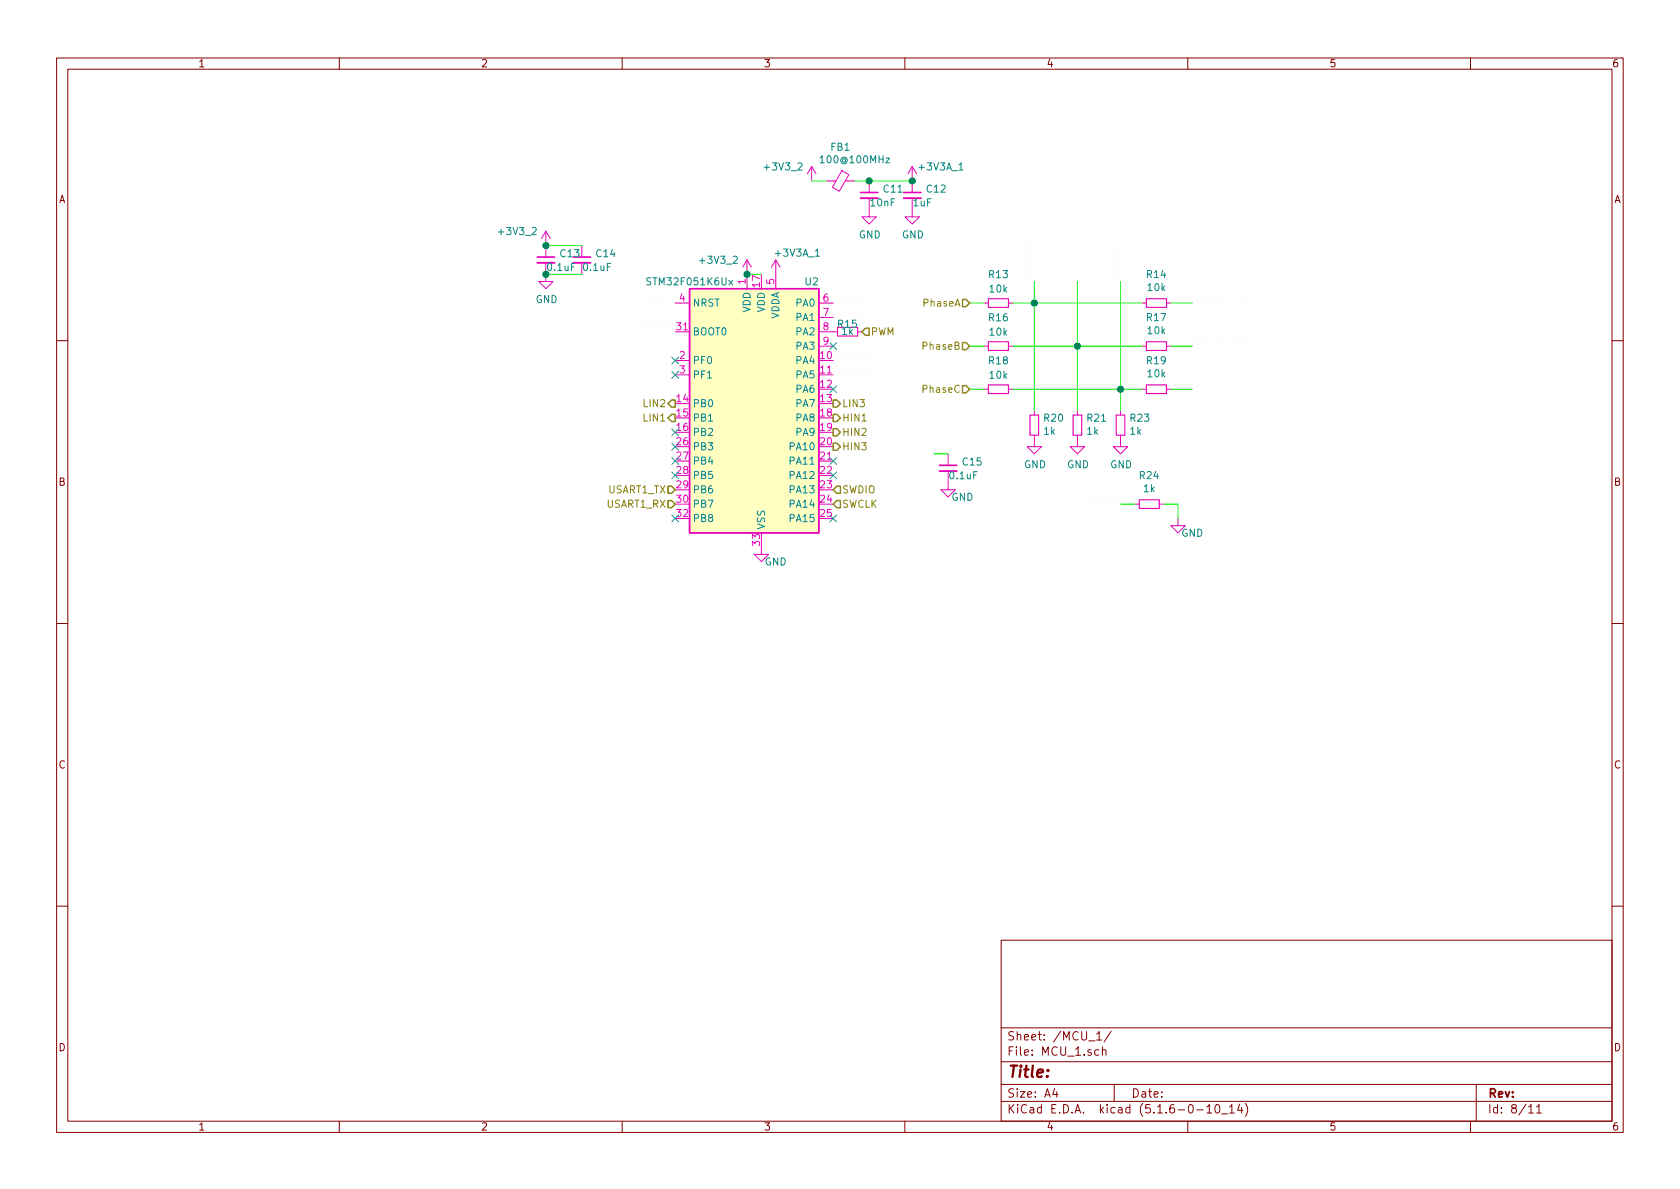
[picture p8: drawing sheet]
<svg xmlns="http://www.w3.org/2000/svg" width="297mm" height="210mm" viewBox="0 0 297 210" stroke-linecap="round" stroke-linejoin="round" font-family="sans-serif">
<g fill="none" stroke="#840000" stroke-width=".18">
<path d="M10 10.3h277v189.9h-277zM12 12.2h273v186.1h-273zM60 10.3v1.9M110 10.3v1.9M160 10.3v1.9M210 10.3v1.9M260 10.3v1.9M10 60.2h2M285 60.2h2M10 110.3h2M285 110.3h2M10 160.2h2"/>
<path d="M177 166.3h108v32h-108zM285 160.2h2M60 198.3v1.9M110 198.3v1.9M160 198.3v1.9M177 194.8h108M177 191.8h108M177 187.8h108M177 181.8h108M186.5 192.5l-.4 1h1M186.8 193v1M192.5 184.1h1.1"/>
<path d="M193.9 182.8l.4-.4v1.5M193.9 183.9h.9M194.3 185.7l-.5-.1-.3 .3 .1 .6 .2 .1 .5-.1M194.9 185.7h.1a.37 .37 0 0 1 .6 .1v.8M194.9 185.1v1.5M196.5 182.3l-1.3 2M197 191.8v3M210 198.3v1.9M211.6 196.3h1.2M213.4 195.8l.4-.5v1.5M213.4 196.8h.8M215 195.4l.3-.1a.94 .94 0 0 1 0 1.5 .8 .8 0 0 1-.6-.6 .8 .8 0 0 1 .3-.8z"/>
<path d="M216 197h1.1M217.4 195.8l.4-.5v1.5M217.4 196.8h.8M219.2 195.2l-.4 1.1h.9M219.5 195.8v1M220.2 195.1a1.71 1.71 0 0 1 0 2.3M260 198.3v1.9M261 191.8v6.5M270.3 195.8l.4-.5v1.5M270.3 196.8h.8M271.7 195.8l.4-.5v1.5M271.7 196.8h.8"/>
</g>
<g fill="none" stroke="#e900bb" stroke-width=".18">
<path d="M143.5 29.5l-.8 1.2M143.5 29.5v2.5M143.5 29.5l.8 1.2M146 32h1.8M148.9 30.2l1.2 .7-1.7 2.9-1.2-.7zM149.5 32h1.6M153.7 37.1v1.2h1.2l-1.2 1.3-1.3-1.3h1.3M153.7 32v2M161.3 37.1v1.2h1.3l-1.3 1.3-1.3-1.3h1.3M161.3 29.5l-.8 1.2M161.3 29.5v4.5M161.3 29.5l.8 1.2"/>
<path d="M96.5 48.5v1.3h1.3l-1.3 1.2-1.3-1.2h1.3M96.5 40.9l-.7 1.3M96.5 40.9v4.6M96.5 40.9l.8 1.3M102.9 43.4v2.1M119.4 53.6h2.5M132.1 46l-.8 1.2M132.1 46v5M132.1 46l.7 1.2M137.2 46v5M137.2 46l-.8 1.2M137.2 46l.7 1.2"/>
<path d="M144.8 53.6h2.5M144.8 56.1h2.5M144.8 58.7h3.3M151.6 58.7h.8M174 53.6h.8M178.3 53.6h.8M201.9 53.6h.8M206.2 53.6h.8M119.4 63.7h2.5M119.4 66.3h2.5M144.8 61.2h2.5M174 61.2h.8"/>
<path d="M174 68.8h.8M178.3 61.2h.8M178.3 68.8h.8M182.9 77v2h1.2l-1.2 1.3-1.3-1.3h1.3M182.9 72.6v.8M190.5 77v2h1.3l-1.3 1.3-1.3-1.3h1.3M190.5 72.6v.8M198.1 77v2h1.3l-1.3 1.3-1.3-1.3h1.3M198.1 72.6v.8M201.9 61.2h.8M201.9 68.8h.8M206.2 61.2h.8"/>
<path d="M206.2 68.8h.8M134.6 96.8v1.2h1.3l-1.3 1.3-1.3-1.3h1.3M167.6 85.3v1.3h1.3l-1.3 1.3-1.2-1.3h1.2M167.6 80.3v2M200.7 89.1h.7M205 89.1h.7M208.3 91.7v1.3h1.2l-1.2 1.2-1.3-1.2h1.3"/>
</g>
<path d="M152.1 35h3.1M159.8 35h3M95 46.5h3M101.3 46.5h3.1M166.1 83.3h3.1" fill="none" stroke="#e900bb" stroke-width=".33"/>
<path d="M152.1 34h3.1M159.8 34h3M95 45.5h3M101.3 45.5h3.1M166.1 82.3h3.1" fill="none" stroke="#e900bb" stroke-width=".3"/>
<path d="M121.9 51h22.9v43.2h-22.9z" fill="#ffffc2" stroke="#ffffc2" stroke-width=".18"/>
<path d="M121.9 51h22.9v43.2h-22.9z" fill="none" stroke="#e900bb" stroke-width=".25"/>
<path d="M145 27.9l.4-.4v1.3M145 28.8h.7M169.6 30.1h.7M128.9 49.5l.6 .9M129.5 49.5l-.6 .9M144.2 45.3h.7" fill="none" stroke="#008484" stroke-width=".18"/>
<path d="M148.1 57.9h3.5v1.5h-3.5zM174.8 52.8h3.5v1.6h-3.5zM202.7 52.8h3.5v1.6h-3.5zM174.8 60.4h3.5v1.6h-3.5zM174.8 68.1h3.5v1.5h-3.5zM182.1 73.4h1.5v3.6h-1.5zM189.7 73.4h1.6v3.6h-1.6zM197.4 73.4h1.5v3.6h-1.5zM202.7 68.1h3.5v1.5h-3.5zM202.7 60.4h3.5v1.6h-3.5zM201.4 88.4h3.6v1.5h-3.6z" fill="none" stroke="#e900bb" stroke-width=".2"/>
<g fill="none" stroke="#00f200" stroke-width=".18">
<path d="M143.5 32h2.5M151.1 32h10.2M96.5 43.4h6.4M96.5 48.5h6.4M132.1 48.5h2.5M171.4 53.6h2.6M179.1 53.6h22.8M182.9 49.8v22.8M190.5 49.8v22.8M198.1 49.8v22.8M207 53.6h3.8M171.4 68.8h2.6"/>
<path d="M171.4 61.2h2.6M179.1 68.8h22.8M179.1 61.2h22.8M207 68.8h3.8M207 61.2h3.8M165.1 80.3h2.5M198.1 89.1h2.6M205.7 89.1h2.6v2.6"/>
</g>
<g fill="none" stroke="#848400" stroke-width=".25">
<path d="M153 58h.7v1.3h-.7l-.6-.6zM170.2 53h.6l.6 .6-.6 .6h-.6zM118.1 71.4l.6-.7h.7v1.3h-.7zM118.7 73.3h.7v1.2h-.7l-.6-.6zM147.3 70.7h.7l.6 .7-.6 .6h-.7zM147.3 78.4h.7l.6 .6-.6 .6h-.7zM147.3 75.8h.7l.6 .6-.6 .7h-.7zM147.3 73.3h.7l.6 .6-.6 .6h-.7zM170.2 60.6h.6l.6 .6-.6 .6h-.6zM170.2 68.2h.6l.6 .6-.6 .7h-.6zM118.1 86h.6l.7 .6-.7 .6h-.6zM118.1 88.5h.6l.7 .6-.7 .7h-.6z"/>
<path d="M148 88.5h.6v1.3h-.6l-.7-.7zM148 86h.6v1.2h-.6l-.7-.6z"/>
</g>
<g fill="#008400" stroke="#008400" stroke-width=".25">
<circle cx="182.9" cy="53.6" r=".51"/>
<circle cx="161.3" cy="32" r=".51"/>
<circle cx="190.5" cy="61.2" r=".51"/>
<circle cx="153.7" cy="32" r=".51"/>
<circle cx="198.1" cy="68.8" r=".51"/>
<circle cx="96.5" cy="43.4" r=".51"/>
<circle cx="96.5" cy="48.5" r=".51"/>
<circle cx="132.1" cy="48.5" r=".51"/>
</g>
<g fill="none" stroke="#0481ff" stroke-width=".18">
<path d="M118.8 63.1l1.2 1.3M118.8 65.7l1.2 1.2M118.8 78.4l1.2 1.2M118.8 75.8l1.2 1.3M120 63.1l-1.2 1.3M120 65.7l-1.2 1.2M120 78.4l-1.2 1.2M120 75.8l-1.2 1.3M146.7 68.2l1.2 1.2M146.7 60.6l1.2 1.2M147.9 68.2l-1.2 1.2M147.9 60.6l-1.2 1.2"/>
<path d="M118.8 83.5l1.2 1.2M118.8 80.9l1.2 1.2M118.8 91.1l1.2 1.2M120 83.5l-1.2 1.2M120 80.9l-1.2 1.2M120 91.1l-1.2 1.2M146.7 91.1l1.2 1.2M146.7 83.5l1.2 1.2M146.7 80.9l1.2 1.2M147.9 91.1l-1.2 1.2M147.9 83.5l-1.2 1.2M147.9 80.9l-1.2 1.2"/>
</g>
<text font-size="2.8" fill="#840000" x="178" y="190.5">Title:</text>
<g font-size="2.1" fill="#840000">
<text x="178" y="184">Sheet: /MCU_1/</text>
<text x="178" y="186.7">File: MCU_1.sch</text>
<text x="178" y="196.9">KiCad E.D.A. kicad (5.1.6-0-10_14)</text>
<text x="178" y="194.1">Size: A4</text>
<text x="200" y="194.1">Date:</text>
<text x="263" y="194.1">Rev:</text>
<text x="263" y="196.9">Id: 8/11</text>
</g>
<g font-size="1.8" fill="#840000">
<text x="35" y="11.9">1</text>
<text x="85" y="11.9">2</text>
<text x="135" y="11.9">3</text>
<text x="185" y="11.9">4</text>
<text x="235" y="11.9">5</text>
<text x="285" y="11.9">6</text>
<text x="10.4" y="35.9">A</text>
<text x="285.4" y="35.9">A</text>
<text x="10.4" y="85.9">B</text>
<text x="285.4" y="85.9">B</text>
<text x="10.4" y="135.9">C</text>
<text x="285.4" y="135.9">C</text>
<text x="10.4" y="185.9">D</text>
<text x="285.4" y="185.9">D</text>
<text x="35" y="199.9">1</text>
<text x="85" y="199.9">2</text>
<text x="135" y="199.9">3</text>
<text x="185" y="199.9">4</text>
<text x="235" y="199.9">5</text>
<text x="285" y="199.9">6</text>
</g>
<g font-size="1.8" fill="#008484">
<text x="145.5" y="28.9">100@100MHz</text>
<text x="146.9" y="26.7">FB1</text>
<text x="135.4" y="30.1">+3V3_2</text>
<text x="156.3" y="34.1">C11</text>
<text x="162.7" y="30.1">+3V3A_1</text>
<text x="163.9" y="34.1">C12</text>
<text x="88.4" y="41.6">+3V3_2</text>
<text x="154" y="36.5">10nF</text>
<text x="161.5" y="36.5">1uF</text>
<text x="96.9" y="47.9">0.1uF</text>
<text x="99.1" y="45.5">C13</text>
<text x="103.3" y="47.9">0.1uF</text>
<text x="105.5" y="45.5">C14</text>
<text x="123.9" y="46.7">+3V3_2</text>
<text x="137.3" y="45.4">+3V3A_1</text>
<text x="151.8" y="42.2">GND</text>
<text x="159.5" y="42.2">GND</text>
<text x="94.7" y="53.6">GND</text>
<text x="114.8" y="50.5">STM32F051K6Ux</text>
<text x="142.4" y="50.5">U2</text>
<text x="174.9" y="49.2">R13</text>
<text x="175.1" y="51.7">10k</text>
<text x="202.8" y="49.2">R14</text>
<text x="203" y="51.5">10k</text>
<text x="122.4" y="59.3">BOOT0</text>
<text x="122.4" y="54.2">NRST</text>
<text x="132.7" y="55.3" transform="rotate(-90 132.7 55.3)">VDD</text>
<text x="135.3" y="55.3" transform="rotate(-90 135.3 55.3)">VDD</text>
<text x="137.8" y="56.6" transform="rotate(-90 137.8 56.6)">VDDA</text>
<text x="140.8" y="54.2">PA0</text>
<text x="140.8" y="56.8">PA1</text>
<text x="140.8" y="59.3">PA2</text>
<text x="148.2" y="58">R15</text>
<text x="148.9" y="59.2">1k</text>
<text x="174.9" y="56.8">R16</text>
<text x="175.1" y="59.4">10k</text>
<text x="202.8" y="56.8">R17</text>
<text x="203" y="59.1">10k</text>
<text x="122.4" y="64.4">PF0</text>
<text x="140.8" y="64.4">PA4</text>
<text x="140.8" y="61.8">PA3</text>
<text x="174.9" y="64.4">R18</text>
<text x="202.8" y="64.4">R19</text>
<text x="122.4" y="66.9">PF1</text>
<text x="140.8" y="66.9">PA5</text>
<text x="140.8" y="69.5">PA6</text>
<text x="175.1" y="67">10k</text>
<text x="203" y="66.7">10k</text>
<text x="122.4" y="72">PB0</text>
<text x="122.4" y="74.5">PB1</text>
<text x="122.4" y="77.1">PB2</text>
<text x="140.8" y="72">PA7</text>
<text x="140.8" y="74.5">PA8</text>
<text x="140.8" y="77.1">PA9</text>
<text x="184.6" y="76.9">1k</text>
<text x="184.7" y="74.6">R20</text>
<text x="192.2" y="76.9">1k</text>
<text x="192.3" y="74.6">R21</text>
<text x="199.8" y="76.9">1k</text>
<text x="199.9" y="74.6">R23</text>
<text x="122.4" y="79.6">PB3</text>
<text x="122.4" y="82.2">PB4</text>
<text x="139.9" y="79.6">PA10</text>
<text x="139.9" y="82.2">PA11</text>
<text x="170.3" y="82.3">C15</text>
<text x="181.1" y="82.8">GND</text>
<text x="188.7" y="82.8">GND</text>
<text x="196.3" y="82.8">GND</text>
<text x="122.4" y="84.7">PB5</text>
<text x="122.4" y="87.2">PB6</text>
<text x="122.4" y="89.8">PB7</text>
<text x="139.9" y="84.7">PA12</text>
<text x="139.9" y="87.2">PA13</text>
<text x="139.9" y="89.8">PA14</text>
<text x="168" y="84.8">0.1uF</text>
<text x="168.2" y="88.6">GND</text>
<text x="201.5" y="84.7">R24</text>
<text x="202.2" y="87">1k</text>
<text x="122.4" y="92.3">PB8</text>
<text x="135.3" y="93.7" transform="rotate(-90 135.3 93.7)">VSS</text>
<text x="139.9" y="92.3">PA15</text>
<text x="208.9" y="94.9">GND</text>
<text x="135.2" y="100">GND</text>
</g>
<g font-size="1.8" fill="#fcfcfc">
<text x="114.6" y="53.3">NRST 4</text>
<text x="145.6" y="53.3">6 SenseC</text>
<text x="182.6" y="49.8" transform="rotate(-90 182.6 49.8)">SenseA</text>
<text x="190.2" y="49.8" transform="rotate(-90 190.2 49.8)">SenseB</text>
<text x="197.9" y="49.8" transform="rotate(-90 197.9 49.8)">SenseC</text>
<text x="210.8" y="53.3">SenseCOM</text>
<text x="113.3" y="58.4">BOOT0</text>
<text x="145.6" y="55.9">7 SenseCOM</text>
<text x="145.1" y="63.5">10SenseB</text>
<text x="210.8" y="61">SenseCOM</text>
<text x="145.1" y="66">11SenseA</text>
<text x="210.8" y="68.6">SenseCOM</text>
<text x="160.3" y="80">NRST</text>
<text x="192" y="88.9">BOOT0</text>
</g>
<g font-size="1.8" fill="#e900bb">
<text x="131.8" y="50.3" transform="rotate(-90 131.8 50.3)">1</text>
<text x="134.4" y="50.7" transform="rotate(-90 134.4 50.7)">17</text>
<text x="136.9" y="50.3" transform="rotate(-90 136.9 50.3)">5</text>
<text x="119.7" y="58.4">31</text>
<text x="145.6" y="58.4">8</text>
<text x="120.2" y="63.5">2</text>
<text x="145.6" y="61">9</text>
<text x="119.7" y="71.1">14</text>
<text x="120.2" y="66">3</text>
<text x="145.1" y="68.6">12</text>
<text x="145.1" y="71.1">13</text>
<text x="119.7" y="73.7">15</text>
<text x="119.7" y="76.2">16</text>
<text x="145.1" y="73.7">18</text>
<text x="145.1" y="76.2">19</text>
<text x="119.7" y="78.7">26</text>
<text x="119.7" y="81.3">27</text>
<text x="119.7" y="83.8">28</text>
<text x="145.1" y="78.7">20</text>
<text x="145.1" y="81.3">21</text>
<text x="145.1" y="83.8">22</text>
<text x="119.7" y="86.4">29</text>
<text x="119.7" y="88.9">30</text>
<text x="145.1" y="86.4">23</text>
<text x="145.1" y="88.9">24</text>
<text x="119.7" y="91.4">32</text>
<text x="145.1" y="91.4">25</text>
<text x="134.4" y="96.5" transform="rotate(-90 134.4 96.5)">33</text>
</g>
<g font-size="1.8" fill="#848400">
<text x="153.9" y="59.3">PWM</text>
<text x="163.4" y="54.2">PhaseA</text>
<text x="163.4" y="61.8">PhaseB</text>
<text x="163.4" y="69.5">PhaseC</text>
<text x="114" y="74.5">LIN1</text>
<text x="114" y="72">LIN2</text>
<text x="148.8" y="72">LIN3</text>
<text x="148.8" y="77.1">HIN2</text>
<text x="148.8" y="74.5">HIN1</text>
<text x="148.8" y="79.6">HIN3</text>
<text x="107.3" y="89.8">USART1_RX</text>
<text x="107.5" y="87.2">USART1_TX</text>
<text x="148.8" y="89.8">SWCLK</text>
<text x="148.8" y="87.2">SWDIO</text>
</g>
</svg>
